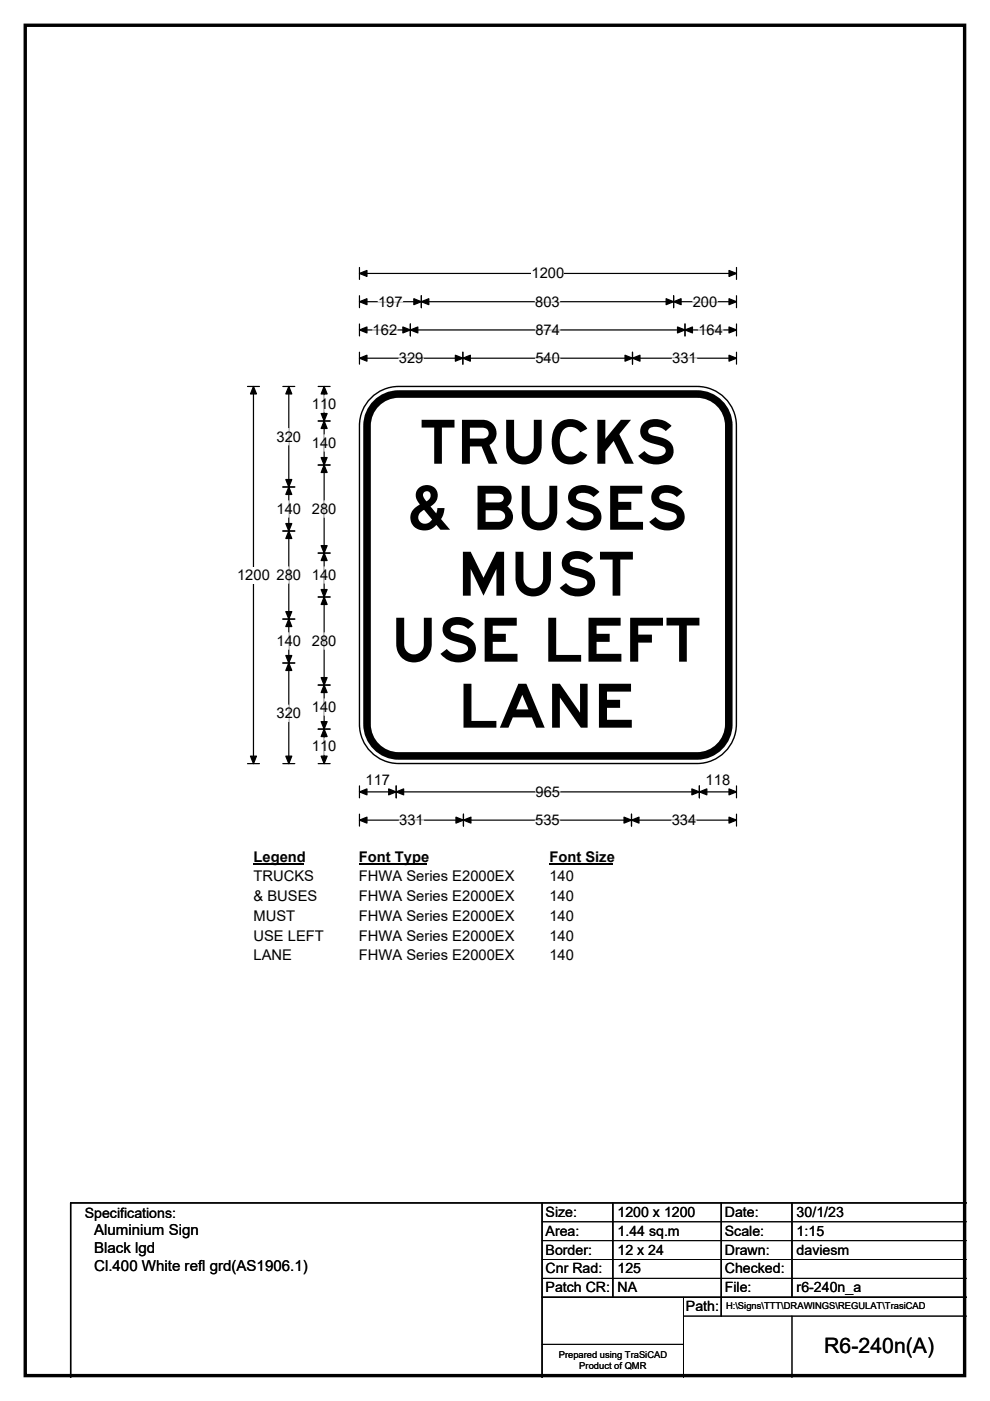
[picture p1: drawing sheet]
<svg xmlns="http://www.w3.org/2000/svg" width="210mm" height="297mm" viewBox="0 0 210 297" stroke-linecap="round" stroke-linejoin="round" font-family="sans-serif">
<path d="M5.4 5.4h199.2v286.3h-199.2z" fill="none" stroke="#000" stroke-width=".72"/>
<path d="M76.2 58h80M76.2 56.7v2.5M156.2 56.7v2.5" fill="none" stroke="#000" stroke-width=".25"/>
<path d="M76.2 58l1.6-.7v1.3zM154.6 57.3l1.6 .7-1.6 .6z" fill="#000" stroke="#000" stroke-width=".25"/>
<path d="M112.8 56.2h6.9v3.5h-6.9z" fill="#fff"/>
<g fill="none" stroke="#000" stroke-width=".25">
<path d="M76.2 64h80M76.2 62.7v2.5M76.2 68.7v2.5M76.2 74.7v2.5M76.2 70h80M76.2 75.9h80M87 68.7v2.5M89.4 62.7v2.5M98.2 74.7v2.5M134.2 74.7v2.5M142.9 62.7v2.5M145.3 68.7v2.5"/>
<path d="M156.2 62.7v2.5M156.2 68.7v2.5M156.2 74.7v2.5M52.5 81.9h2.5M53.8 81.9v80M52.5 161.9h2.5M76.2 166.6v2.6M76.2 172.6v2.6M76.2 167.9h80M76.2 173.9h80M84 166.6v2.6M98.3 172.6v2.6"/>
<path d="M133.9 172.6v2.6M148.3 166.6v2.6M156.2 172.6v2.6M156.2 166.6v2.6"/>
</g>
<g fill="#000" stroke="#000" stroke-width=".25">
<path d="M76.2 64l1.6-.7v1.3zM76.2 70l1.6-.7v1.3zM76.2 75.9l1.6-.6v1.3zM87 70l1.6-.7v1.3zM85.4 69.3l1.6 .7-1.6 .6zM89.4 64l1.6-.7v1.3zM87.8 63.3l1.6 .7-1.6 .6zM98.2 75.9l1.6-.6v1.3zM96.6 75.3l1.6 .6-1.6 .7zM132.6 75.3l1.6 .6-1.6 .7zM134.2 75.9l1.5-.6v1.3zM141.3 63.3l1.6 .7-1.6 .6z"/>
<path d="M142.9 64l1.6-.7v1.3zM143.7 69.3l1.6 .7-1.6 .6zM145.3 70l1.6-.7v1.3zM154.6 63.3l1.6 .7-1.6 .6zM154.6 69.3l1.6 .7-1.6 .6zM154.6 75.3l1.6 .6-1.6 .7zM53.8 81.9l.6 1.6h-1.3zM53.1 160.3h1.3l-.6 1.6zM76.2 167.9l1.6-.6v1.2zM76.2 173.9l1.6-.7v1.3zM84 167.9l1.6-.6v1.2zM82.4 167.3l1.6 .6-1.6 .6z"/>
<path d="M98.3 173.9l1.6-.7v1.3zM96.7 173.2l1.6 .7-1.6 .6zM132.4 173.2l1.5 .7-1.5 .6zM133.9 173.9l1.6-.7v1.3zM146.7 167.3l1.6 .6-1.6 .6zM148.3 167.9l1.6-.6v1.2zM154.6 167.3l1.6 .6-1.6 .6zM154.6 173.2l1.6 .7-1.6 .6z"/>
</g>
<g fill="none" stroke="#fff" stroke-width=".25">
<path d="M79 70h5.2M80.2 64h5.2M84.6 75.9h5.2M113.5 64h5.2M113.6 70h5.2M113.6 75.9h5.2M142.6 75.9h5.2M146.9 64h5.2M148.1 70h5.3M84.7 173.9h5.2M113.5 173.9h5.2M113.6 167.9h5.2"/>
<path d="M142.5 173.9h5.2"/>
</g>
<path d="M50.3 120.2h6.9v3.5h-6.9z" fill="#fff"/>
<g fill="none" stroke="#000" stroke-width=".25">
<path d="M60 81.9h2.5M61.3 81.9v80M67.5 81.9h2.5M67.5 89.3h2.5M67.5 98.6h2.5M68.7 81.9v80M60 103.3h2.5M60 112.6h2.5M67.5 117.3h2.5M60 131.3h2.5M67.5 126.6h2.5M60 140.6h2.5"/>
<path d="M67.5 145.2h2.5M67.5 154.6h2.5M60 161.9h2.5M67.5 161.9h2.5"/>
</g>
<g fill="#000" stroke="#000" stroke-width=".25">
<path d="M61.3 81.9l.6 1.6h-1.3zM68.7 89.3l.7 1.5h-1.3zM68.1 97h1.3l-.7 1.6zM68.7 81.9l.7 1.6h-1.3zM68.1 87.7h1.3l-.7 1.6zM68.7 98.6l.7 1.6h-1.3zM61.3 103.3l.6 1.5h-1.3zM60.6 111h1.3l-.6 1.6zM60.6 101.7h1.3l-.6 1.6zM61.3 112.6l.6 1.6h-1.3zM68.1 115.7h1.3l-.7 1.6zM68.7 117.3l.7 1.6h-1.3z"/>
<path d="M60.6 129.7h1.3l-.6 1.6zM61.3 131.3l.6 1.5h-1.3zM68.1 125h1.3l-.7 1.6zM68.7 126.6l.7 1.6h-1.3zM60.6 139h1.3l-.6 1.6zM61.3 140.6l.6 1.6h-1.3zM68.1 143.7h1.3l-.7 1.5zM68.7 145.2l.7 1.6h-1.3zM68.1 153h1.3l-.7 1.6zM68.7 154.6l.7 1.6h-1.3zM60.6 160.3h1.3l-.6 1.6zM68.1 160.3h1.3l-.7 1.6z"/>
</g>
<path d="M61.3 90.8v3.5M68.7 83.9v3.4M68.7 92.2v3.5M61.3 106.2v3.5M68.7 106.2v3.5M61.3 120.2v3.5M61.3 134.2v3.5M68.7 120.2v3.5M68.7 134.2v3.5M61.3 149.5v3.5M68.7 148.2v3.5M68.7 156.5v3.5" fill="none" stroke="#fff" stroke-width=".25"/>
<path d="M53.8 179.9h10.7v3.5h-10.7z" fill="#fff"/>
<path d="M53.8 183.2h10.7" fill="none" stroke="#000" stroke-width=".32"/>
<path d="M76.1 179.9h14.5v3.5h-14.5z" fill="#fff"/>
<path d="M76.1 183.2h14.5" fill="none" stroke="#000" stroke-width=".32"/>
<path d="M116.5 179.9h13.5v3.5h-13.5z" fill="#fff"/>
<path d="M116.5 183.2h13.5" fill="none" stroke="#000" stroke-width=".32"/>
<g fill="#fff">
<path d="M53.8 184.1h12.7v3.5h-12.7z"/>
<path d="M76.1 184.1h32.9v3.5h-32.9z"/>
<path d="M116.5 184.1h5.2v3.5h-5.2z"/>
<path d="M53.8 188.3h13.4v3.4h-13.4z"/>
<path d="M76.1 188.3h32.9v3.4h-32.9z"/>
<path d="M116.5 188.3h5.2v3.4h-5.2z"/>
<path d="M53.8 192.4h8.8v3.5h-8.8z"/>
<path d="M76.1 192.4h32.9v3.5h-32.9z"/>
<path d="M116.5 192.4h5.2v3.5h-5.2z"/>
<path d="M53.8 196.6h14.8v3.5h-14.8z"/>
<path d="M76.1 196.6h32.9v3.5h-32.9z"/>
<path d="M116.5 196.6h5.2v3.5h-5.2z"/>
<path d="M53.8 200.8h8.1v3.5h-8.1z"/>
<path d="M76.1 200.8h32.9v3.5h-32.9z"/>
<path d="M116.5 200.8h5.2v3.5h-5.2z"/>
</g>
<path d="M78.7 84.4a8.3 8.3 0 0 1 5.9-2.5h63.2a8.3 8.3 0 0 1 8.4 8.4v63.2a8.4 8.4 0 0 1-8.4 8.4h-63.2a8.3 8.3 0 0 1-8.4-8.4v-63.2a8.3 8.3 0 0 1 2.5-5.9z" fill-rule="evenodd" fill="#fff" stroke="#fff" stroke-width=".21"/>
<path d="M79.5 85.9a6.7 6.7 0 0 1 5.1-2.4h63.2a6.7 6.7 0 0 1 6.8 6.8v63.2a6.7 6.7 0 0 1-6.8 6.8h-63.2a6.7 6.7 0 0 1-6.7-6.8v-63.2a6.7 6.7 0 0 1 1.6-4.4z" fill="none" stroke="#000" stroke-width="1.6"/>
<path d="M78.7 84.4a8.3 8.3 0 0 1 5.9-2.5h63.2a8.3 8.3 0 0 1 8.4 8.4v63.2a8.4 8.4 0 0 1-8.4 8.4h-63.2a8.3 8.3 0 0 1-8.4-8.4v-63.2a8.3 8.3 0 0 1 2.5-5.9zM115 255v37M130 255v20M153 255v24M168 255v20M205 255h-190v37M115 275h90" fill="none" stroke="#000" stroke-width=".3"/>
<path d="M115 259h90M115 263h90M115 267h90M115 271h90M145 279h60M145 275v17M168 279v13M115 285h30" fill="none" stroke="#000" stroke-width=".21"/>
<g font-size="12.9">
<text x="89" y="98.3">TRUCKS</text>
<text x="86.1" y="112.3">&amp; BUSES</text>
<text x="97" y="126.3">MUST</text>
<text x="82.8" y="140.3">USE LEFT</text>
<text x="97.1" y="154.3">LANE</text>
</g>
<text font-size="4.5" x="174.8" y="286.9">R6-240n(A)</text>
<g font-size="3.2">
<text x="20" y="261.9">Aluminium Sign</text>
<text x="20" y="265.7">Black lgd</text>
<text x="20" y="269.6">Cl.400 White refl grd(AS1906.1)</text>
</g>
<g font-size="3.1">
<text x="112.8" y="59">1200</text>
<text x="80.2" y="65">197</text>
<text x="113.5" y="65">803</text>
<text x="146.9" y="65">200</text>
<text x="79" y="71">162</text>
<text x="113.6" y="71">874</text>
<text x="148.1" y="71">164</text>
<text x="84.6" y="77">329</text>
<text x="113.6" y="77">540</text>
<text x="142.6" y="77">331</text>
<text x="66.1" y="86.7">110</text>
<text x="58.7" y="93.6">320</text>
<text x="66.1" y="95">140</text>
<text x="58.7" y="109">140</text>
<text x="66.1" y="109">280</text>
<text x="50.3" y="123">1200</text>
<text x="58.7" y="123">280</text>
<text x="66.1" y="123">140</text>
<text x="58.7" y="136.9">140</text>
<text x="66.1" y="136.9">280</text>
<text x="58.7" y="152.3">320</text>
<text x="66.1" y="151">140</text>
<text x="66.1" y="159.3">110</text>
<text x="77.5" y="166.5">117</text>
<text x="149.7" y="166.5">118</text>
<text x="113.6" y="169">965</text>
<text x="84.7" y="174.9">331</text>
<text x="113.5" y="174.9">535</text>
<text x="142.5" y="174.9">334</text>
<text x="53.8" y="182.7">Legend</text>
<text x="76.1" y="182.7">Font Type</text>
<text x="116.5" y="182.7">Font Size</text>
<text x="53.8" y="186.9">TRUCKS</text>
<text x="53.8" y="191.1">&amp; BUSES</text>
<text x="76.1" y="186.9">FHWA Series E2000EX</text>
<text x="76.1" y="191.1">FHWA Series E2000EX</text>
<text x="116.5" y="186.9">140</text>
<text x="116.5" y="191.1">140</text>
<text x="53.8" y="195.2">MUST</text>
<text x="76.1" y="195.2">FHWA Series E2000EX</text>
<text x="116.5" y="195.2">140</text>
<text x="53.8" y="199.4">USE LEFT</text>
<text x="53.8" y="203.6">LANE</text>
<text x="76.1" y="199.4">FHWA Series E2000EX</text>
<text x="76.1" y="203.6">FHWA Series E2000EX</text>
<text x="116.5" y="199.4">140</text>
<text x="116.5" y="203.6">140</text>
</g>
<g font-size="3">
<text x="115.7" y="258">Size:</text>
<text x="131" y="258">1200 x 1200</text>
<text x="153.7" y="258">Date:</text>
<text x="169" y="258">30/1/23</text>
<text x="18" y="258.2">Specifications:</text>
<text x="115.7" y="262">Area:</text>
<text x="131" y="262">1.44 sq.m</text>
<text x="153.7" y="262">Scale:</text>
<text x="169" y="262">1:15</text>
<text x="115.7" y="266">Border:</text>
<text x="115.7" y="270">Cnr Rad:</text>
<text x="131" y="266">12 x 24</text>
<text x="131" y="270">125</text>
<text x="153.7" y="266">Drawn:</text>
<text x="153.7" y="270">Checked:</text>
<text x="169" y="266">daviesm</text>
<text x="115.7" y="274">Patch CR:</text>
<text x="131" y="274">NA</text>
<text x="153.7" y="274">File:</text>
<text x="169" y="274">r6-240n_a</text>
<text x="145.5" y="278">Path:</text>
</g>
<g font-size="2">
<text x="154" y="277.6">H:\Signs\TTT\DRAWINGS\REGULAT\TrasiCAD</text>
<text x="118.5" y="287.8">Prepared using TraSiCAD</text>
<text x="122.9" y="290.2">Product of QMR</text>
</g>
</svg>
